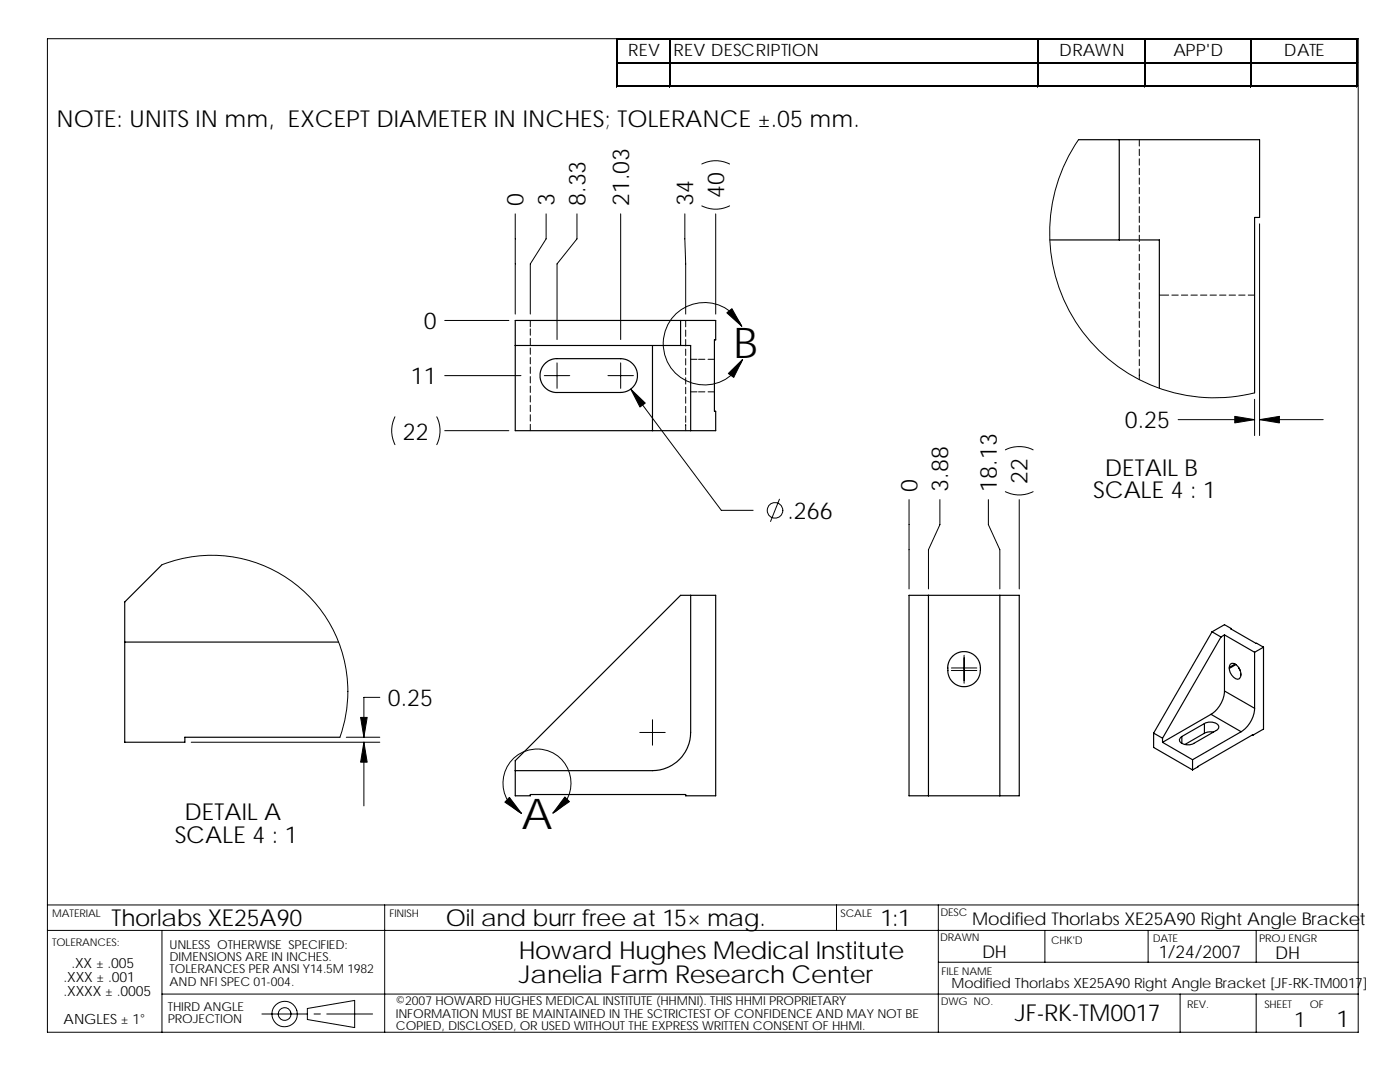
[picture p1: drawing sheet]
<svg xmlns="http://www.w3.org/2000/svg" width="279mm" height="216mm" viewBox="0 0 279 216" stroke-linecap="round" stroke-linejoin="round" font-family="sans-serif">
<g fill="none" stroke="#000" stroke-width=".2">
<path d="M9.5 7.7h261.6v198.3h-261.6zM123 7.7v9.7M123.3 7.7h147.7M123.3 12.4h147.7M123.3 17.1h147.7M133.6 7.9v9.5M207.1 7.9v9.5M228.3 7.9v9.5M249.6 7.9v9.5M270.8 7.9v9.5M140.1 32.7a6.2 6.2 0 0 1 5.5 0M215.2 27.9a32.9 32.9 0 0 0 .2 37.4 32.9 32.9 0 0 0 35 13.1"/>
<path d="M227.4 27.9v1.2M227.4 29.8v1.3M227.4 31.7v1.3M227.4 33.6v1.3M227.4 35.5v1.3M227.4 37.4v1.3M227.4 39.3v1.3M102.8 42.7v20M109 42.7v5l-3.2 5v10M115.1 42.7v5l-3.9 5v15.1M123.9 42.7v25.1M136.7 42.7l.1 20"/>
<path d="M140.1 41.1a6.2 6.2 0 0 0 5.5 0M142.8 42.7v20M227.4 41.2v1.3M227.4 43.1v1.3M227.4 45v1.3M227.4 46.9v1.3M227.4 48.8v1.3M227.4 50.7v1.3M227.4 52.6v1.3M227.4 54.5v1.3M227.4 56.5v1.2M227.4 58.4v1.2"/>
<path d="M231.4 58.9h1.8M233.9 58.9h1.2M235.8 58.9h1.2M237.7 58.9h1.3M239.6 58.9h1.3M241.5 58.9h1.3M243.4 58.9h1.3M245.3 58.9h1.3M247.2 58.9h1.3M249.1 58.9h1.3M251.4 44.7v42.2M88.8 63.9h12.8"/>
<path d="M88.8 75h15.2M105.8 63.9v1.3M105.8 65.6v1.3M105.8 67.5v1.3M105.8 69.4v1.3M105.8 71.3v1.3M105.8 73.2v1.3M105.8 75.1v1.3M105.8 77v1.3M105.8 79v1.2M108.6 75h5.1M111.2 72.4v5.1"/>
<path d="M121.3 75h5.1M123.9 72.4v5.1M125.9 77.6l18.1 24.2h6.3M136.8 63.9v1.3M136.8 65.8v1.3M136.8 67.8v1.2M136.8 69.7v1.2M136.8 71.6v1.2M136.8 73.5v1.2M136.8 75.4v1.2M136.8 77.3v1.2M136.8 79.2v1.3"/>
<path d="M137.8 78.2h1.3M137.8 71.7h1.3M139.4 78.2h1.3M139.4 71.7h1.3M141.3 78.2h1.3M141.3 71.7h1.3M148 65.1a8.2 8.2 0 0 0-12.6-2.9 8.2 8.2 0 0 0 .3 13 8.2 8.2 0 0 0 12.5-3.5M227.4 60.3v1.2M227.4 62.2v1.2M227.4 64.1v1.2M227.4 66v1.2M227.4 67.9v1.3"/>
<path d="M227.4 69.8v1.3M227.4 71.7v1.3M227.4 73.6v2.2M250.4 79.7v7.2M78.8 83.2a6.2 6.2 0 0 0 0 5.5M87.2 83.2a6.3 6.3 0 0 1 0 5.5M88.8 85.9h12.8M105.8 80.9v1.2M105.8 82.8v1.2M105.8 84.7v1.2M136.8 81.1v1.3M136.8 83v1.3"/>
<path d="M136.8 84.7v1.2M155.6 99.6l-1.8 4.5M181.4 99.7v17.8M187.6 99.7v5l-2.3 5v7.8M197.3 99.7v5l2.2 5v7.8M200.6 98.1a6.2 6.2 0 0 0 5.6 0M200.6 89.8a6.2 6.2 0 0 1 5.6 0M203.4 99.7v17.8M235.1 83.7h15.3M251.4 83.7h12.7M32.3 112.7a27.2 27.2 0 0 1 28.9 5.8 27.2 27.2 0 0 1 6.6 28.6M75.8 139.1h-3.2v8"/>
<path d="M189.9 133.8h5M189.9 133.3h5M192.4 130.7v5.6M38.2 148.1h37.6M69.1 147.1h6.7M72.6 148.1v12.7M127.7 146.2h5.1M130.2 143.6v5.1M110.3 162.2a6.8 6.8 0 0 0 2.1-10.3 6.8 6.8 0 0 0-10.6 .1 6.8 6.8 0 0 0 2.3 10.3M9.5 185.7h261.6M9.5 180.6h261.6M32.3 185.7v20.3"/>
<path d="M32.3 198.4h238.8M76.8 180.6v25.4M166.9 180.6v5.1M187.3 180.6v25.4M187.3 192h83.8M208.5 185.7v6.3M229.1 185.7v6.3M235.5 198.4v7.6M250.7 185.7v6.3M250.7 198.4v7.6M52.3 202.3h9.1M61.3 201.2l9.5-1.6v5.4l-9.5-1.6z"/>
<path d="M62.7 202.3h1.2M65.2 202.3h9.2"/>
<circle cx="154.7" cy="101.8" r="1.56"/>
<circle cx="56.8" cy="202.3" r="2.54"/>
<circle cx="56.8" cy="202.3" r="1.27"/>
</g>
<g fill="none" stroke="#000" stroke-width=".23">
<path d="M215.2 27.9h36.2v15.5h-1v35M223.4 27.9v20M209.5 47.9h21.9v29.6M102.8 68.9h35v17M123.9 71.6h-13.5l-1.3 .7-.9 .9-.4 1.4v1.1l.4 1 .8 .8 .8 .6 1 .2h13.1l1.2-.3a3.3 3.3 0 0 0 2.1-2.7v-.7l-.2-.9a3.3 3.3 0 0 0-3.1-2.1M130.2 68.9v17M135.8 63.9v5M130.2 85.9h7.6M130.2 85.9h-27.4v-22h40v3.9h-.2v14.3h.2v3.8h-5M32.3 112.7l-7.4 7.4v28h12v-1h30.9M135.8 118.8h7v40h-6v-.3h-31v.3h-3v-7zM137.8 118.8v27.4a7.7 7.7 0 0 1-7.6 7.6h-27.4"/>
<path d="M181.4 118.8h22v40h-22zM185.3 118.8v40M199.5 118.8v40M24.9 128.1h42.7M195.6 133.8a3.4 3.4 0 0 1-.8 2.2l-.2 .1a3.3 3.3 0 0 1-4.4 .1l-.1-.2a2.95 2.95 0 0 1-.9-2.2v-1.2l.7-1.4 .8-.7 1.3-.5 1.4 .2 .8 .4 .6 .5 .7 1.1 .2 1.6M241.9 126.1l-11.7 20.2M241.9 126.1l1.8 1M243.7 127.1l-11.7 20.2M244.4 126.7v11.2a5.9 5.9 0 0 1-2.7 4.6M244.4 126.7l-.7 .4M244.4 126.7l6 3.5M244.4 137.9l6 3.4"/>
<path d="M245.3 133.2a.7 .7 0 0 1 .4-.8 .7 .7 0 0 1 .8 .1 2.35 2.35 0 0 1 1 2.8l-.3 .2a2.13 2.13 0 0 1-1.9-2.1M245.3 133.2v.2M245.7 125.4v.1l6.5 3.6M245.7 125.4l-1.3-.7-2.5 1.4M245.7 125.4v.1M246.5 132.5l-1.2 .7M246.7 132.6l-1.4 .8M247.2 133.2l.3 .5M250.4 130.2v11.1M252.2 129.1l-1.8 1.1M252.2 129.1v16.4l-2.2 1.2M230.2 146.3l1.8 1"/>
<path d="M230.2 146.3v2.8l7.8 4.5M232 147.3v.8M232 148.1l6 3.5M235.9 147v1.3M238 151.6v2M240.4 144.4a2.15 2.15 0 0 1 2.8 .6l-.2 .5-.3 .3-4.4 2.5a2.2 2.2 0 0 1-2.9-.5l.1-.4 .4-.4M240.4 144.4l-4.5 2.6M240.4 144.4v1.9M240.4 146.3l-3.9 2.3M241.7 142.5l-9.7 5.6M241.7 142.5l6 3.5M242.2 146.1h-1.1l-.7 .2"/>
<path d="M247.7 146l-9.7 5.6M249.9 146.6l.1 .1M250 146.7v-.1l-12 7M250.4 141.3a5.9 5.9 0 0 1-2.7 4.7"/>
</g>
<g fill="#000" stroke="#000" stroke-width=".2">
<path d="M125.9 77.6l2.9 2.8-1.1 .8z" fill-rule="evenodd"/>
<path d="M145.1 62.4l1-.8 1.9 3.5z" fill-rule="evenodd"/>
<path d="M145.4 74.5l2.8-2.8-1.8 3.6z" fill-rule="evenodd"/>
<path d="M246.4 83.1l4 .6-4 .7z" fill-rule="evenodd"/>
<path d="M251.4 83.7l3.9-.6v1.3z" fill-rule="evenodd"/>
<path d="M72.6 148.1l.7 4h-1.3z" fill-rule="evenodd"/>
<path d="M72 143.2h1.3l-.7 3.9z" fill-rule="evenodd"/>
<path d="M101.7 159.1l2.4 3.2-3.3-2.2z" fill-rule="evenodd"/>
<path d="M112.7 159l.9 1-3.3 2.2z" fill-rule="evenodd"/>
</g>
<path d="M123.3 7.8h147.7M123.3 12.5h147.7M207.2 7.9v9.5M270.9 7.9v9.5" fill="none" stroke="#000" stroke-width=".25"/>
<path d="M123.1 7.7v9.7M123.3 17.2h147.7M133.7 7.9v9.5M228.5 7.9v9.5M249.7 7.9v9.5" fill="none" stroke="#000" stroke-width=".28"/>
<g font-size="8.5">
<text x="146.4" y="71.4">B</text>
<text x="104.1" y="165.3">A</text>
</g>
<g font-size="4.9">
<text x="103.6" y="191.3">Howard Hughes Medical Institute</text>
<text x="103.6" y="196.2">Janelia Farm Research Center</text>
</g>
<g font-size="4.7">
<text x="11.3" y="25.4">NOTE: UNITS IN mm, EXCEPT DIAMETER IN INCHES; TOLERANCE ±.05 mm.</text>
<text x="104.5" y="41.1" transform="rotate(-90 104.5 41.1)">0</text>
<text x="110.7" y="41.1" transform="rotate(-90 110.7 41.1)">3</text>
<text x="116.8" y="41.1" transform="rotate(-90 116.8 41.1)">8.33</text>
<text x="125.5" y="41.1" transform="rotate(-90 125.5 41.1)">21.03</text>
<text x="138.3" y="41.1" transform="rotate(-90 138.3 41.1)">34</text>
<text x="144.5" y="39.5" transform="rotate(-90 144.5 39.5)">40</text>
<text x="84.6" y="65.7">0</text>
<text x="82" y="76.7">11</text>
<text x="80.4" y="87.7">22</text>
<text x="224.5" y="85.5">0.25</text>
<text x="220.5" y="94.9">DETAIL B</text>
<text x="183.1" y="98.1" transform="rotate(-90 183.1 98.1)">0</text>
<text x="189.3" y="98.1" transform="rotate(-90 189.3 98.1)">3.88</text>
<text x="198.9" y="98.1" transform="rotate(-90 198.9 98.1)">18.13</text>
<text x="205.1" y="96.5" transform="rotate(-90 205.1 96.5)">22</text>
<text x="218.1" y="99.5">SCALE 4 : 1</text>
<text x="157.2" y="103.6">.266</text>
<text x="77.4" y="140.9">0.25</text>
<text x="36.8" y="163.6">DETAIL A</text>
<text x="34.9" y="168.1">SCALE 4 : 1</text>
<text x="22.3" y="184.9">Thorlabs XE25A90</text>
<text x="89" y="184.8">Oil and burr free at 15× mag.</text>
<text x="175.7" y="184.8">1:1</text>
<text x="202.5" y="203.8">JF-RK-TM0017</text>
<text x="266.7" y="205">1</text>
</g>
<text font-size="4.2" x="258.3" y="204.9">1</text>
<g font-size="3.5">
<text x="194" y="184.6">Modified Thorlabs XE25A90 Right Angle Bracket</text>
<text x="196" y="191.2">DH</text>
<text x="231.3" y="191.2">1/24/2007</text>
<text x="254.5" y="191.3">DH</text>
</g>
<g font-size="3.4">
<text x="125.4" y="11.2">REV</text>
<text x="134.4" y="11.2">REV DESCRIPTION</text>
<text x="211.4" y="11.2">DRAWN</text>
<text x="234.2" y="11.2">APP'D</text>
<text x="256.2" y="11.2">DATE</text>
</g>
<g font-size="2.8">
<text x="12.7" y="195.9">.XXX ± .001</text>
<text x="14.3" y="193.1">.XX ± .005</text>
<text x="189.9" y="197.2">Modified Thorlabs XE25A90 Right Angle Bracket [JF-RK-TM0017]</text>
<text x="12.7" y="198.7">.XXXX ± .0005</text>
<text x="12.7" y="204.4">ANGLES ± 1°</text>
</g>
<g font-size="2.5">
<text x="33.8" y="191.8">DIMENSIONS ARE IN INCHES.</text>
<text x="33.8" y="189.3">UNLESS OTHERWISE SPECIFIED:</text>
<text x="33.8" y="196.7">AND NFI SPEC 01-004.</text>
<text x="33.8" y="194.2">TOLERANCES PER ANSI Y14.5M 1982</text>
<text x="33.5" y="201.7">THIRD ANGLE</text>
<text x="79" y="200.6">©2007 HOWARD HUGHES MEDICAL INSTITUTE (HHMNI). THIS HHMI PROPRIETARY</text>
<text x="79" y="203">INFORMATION MUST BE MAINTAINED IN THE SCTRICTEST OF CONFIDENCE AND MAY NOT BE</text>
<text x="33.5" y="204.2">PROJECTION</text>
<text x="79" y="205.5">COPIED, DISCLOSED, OR USED WITHOUT THE EXPRESS WRITTEN CONSENT OF HHMI.</text>
</g>
<g font-size="2.1">
<text x="10.4" y="182.9">MATERIAL</text>
<text x="77.7" y="183">FINISH</text>
<text x="167.8" y="182.9">SCALE</text>
<text x="187.7" y="182.8">DESC</text>
<text x="10.4" y="188.8">TOLERANCES:</text>
<text x="187.6" y="187.8">DRAWN</text>
<text x="209.8" y="188.3">CHK'D</text>
<text x="230" y="187.9">DATE</text>
<text x="251.3" y="187.9">PROJ ENGR</text>
<text x="187.9" y="194.5">FILE NAME</text>
<text x="187.7" y="200.6">DWG NO.</text>
<text x="236.9" y="201.2">REV.</text>
<text x="252.3" y="201.1">SHEET</text>
<text x="261.4" y="201.1">OF</text>
</g>
</svg>
